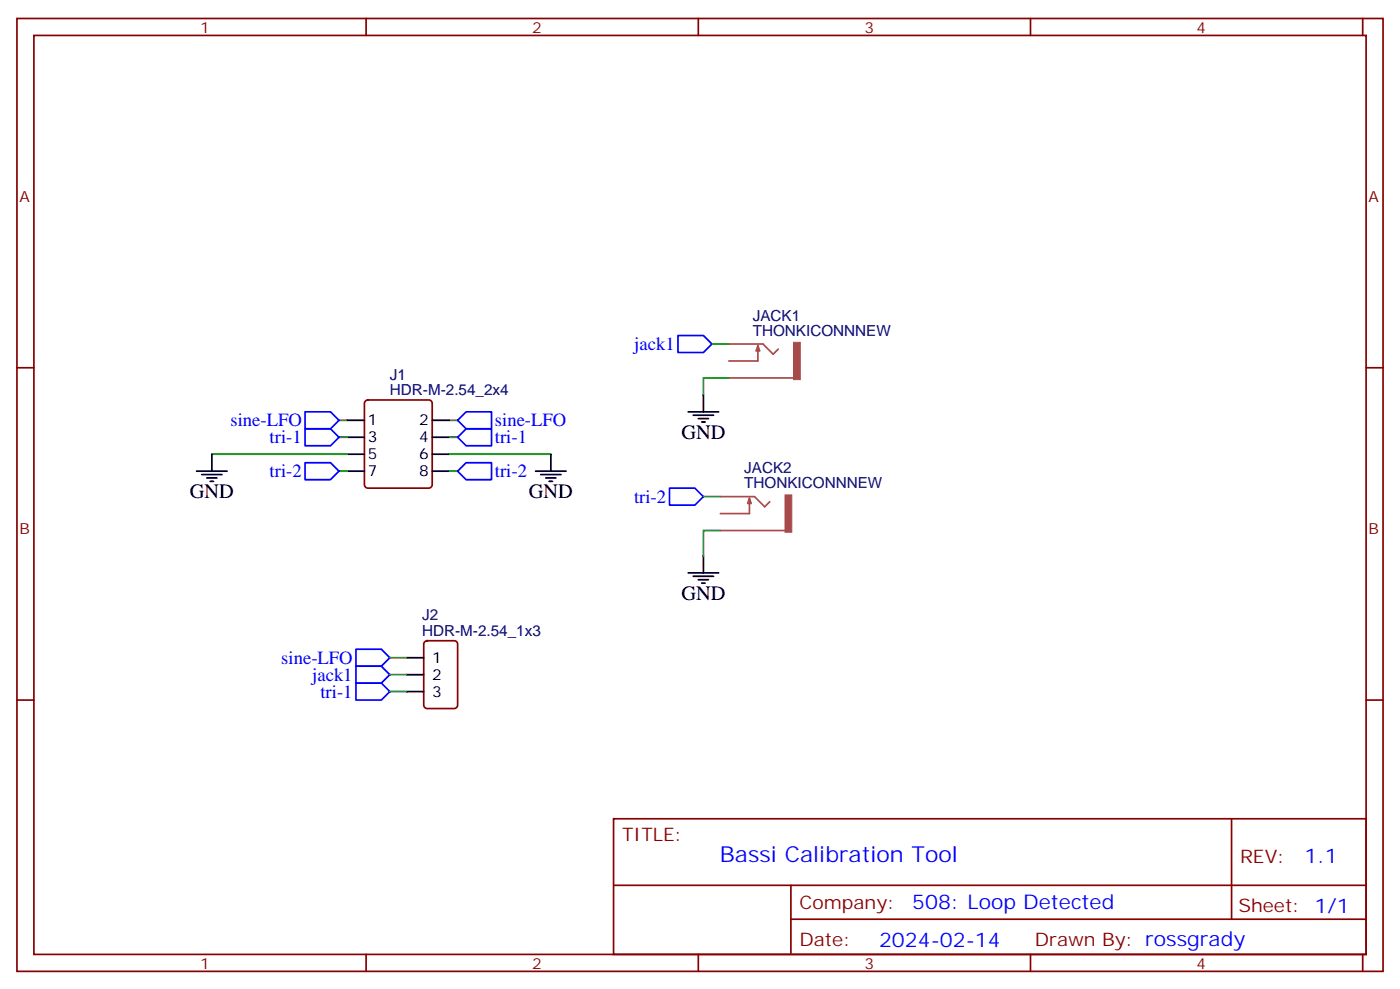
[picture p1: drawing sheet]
<svg xmlns="http://www.w3.org/2000/svg" width="291mm" height="206mm" viewBox="0 0 291 206" stroke-linecap="round" stroke-linejoin="round" font-family="sans-serif">
<g fill="none" stroke="#870000" stroke-width=".35">
<path d="M3.5 3.8h284.4v198.3h-284.4zM7.1 7.4h277.2v191.2h-277.2zM76.2 3.8v3.6M145.3 3.8v3.6M214.5 3.8v3.6M283.6 3.8v3.6M3.5 76.5h3.6M284.3 76.5h3.6M76.1 83.4l.5-.2h12.7a.71 .71 0 0 1 .7 .7v17a.76 .76 0 0 1-.7 .7h-12.7a.76 .76 0 0 1-.8-.7v-17zM88.4 133.5l.5-.2h5.6a.71 .71 0 0 1 .7 .7v12.7a.76 .76 0 0 1-.7 .7h-5.6a.76 .76 0 0 1-.7-.7v-12.7zM3.5 145.7h3.6M284.3 145.7h3.6"/>
<path d="M127.7 170.4h156.6v28.2h-156.6zM256.3 170.4v20.9M76.2 198.6v3.5M127.7 184.2h156.5M145.3 198.6v3.5M164.6 191.3h119.6M164.6 184.2v14.1M214.5 198.6v3.5M283.6 198.6v3.5"/>
</g>
<g fill="none" stroke="#a64a4a" stroke-width=".35">
<path d="M151.7 71.6h3.5M151.7 75.1h3.5M151.7 78.6h3.5M155.3 71.6h3.5l2.1 2.1 1.1-1.1M155.3 78.6h9.9M157.7 71.9v3.2h-2.4M157.7 71.9l.4 1.1h-.7zM149.9 103.3h3.5M149.9 106.9h3.5M149.9 110.4h3.5M153.5 103.3h3.5l2.2 2.1 1-1M153.5 110.4h9.9"/>
<path d="M156 103.7v3.2h-2.5M156 103.7l.3 1h-.7z"/>
</g>
<g fill="#a64a4a" stroke="#a64a4a" stroke-width=".21">
<path d="M165.2 71.2h1.4v7.8h-1.4z"/>
<path d="M163.4 103h1.4v7.7h-1.4z"/>
</g>
<g fill="none" stroke="#000" stroke-width=".35">
<path d="M40.9 98h6.4M42 98.7h4.2M43 99.4h2.2M44.1 94.5v3.5M72.3 87.5h3.5M72.3 91h3.5M72.3 94.5h3.5M72.3 98h3.5M90 87.5h3.5M90 91h3.5M90 94.5h3.5M90 98h3.5"/>
<path d="M111.5 98h6.3M112.5 98.7h4.3M113.6 99.4h2.1M114.7 94.5v3.5M143.2 85.7h6.4M144.3 86.4h4.2M145.3 87.1h2.2M146 87.8h.8M146.4 82.2v3.5M43.7 100.2h.7M114.3 100.2h.7M143.2 119.2h6.4"/>
<path d="M144.3 119.9h4.2M146.4 115.7v3.5M84.7 136.8h3.5M145.3 120.6h2.2M146 121.3h.8M84.7 143.9h3.5M84.7 140.4h3.5"/>
</g>
<g fill="none" stroke="#008700" stroke-width=".35">
<path d="M148.2 71.6h3.5M151.7 78.6h-5.3v3.6M44.1 94.5h28.2M70.6 87.5h1.7M70.6 91h1.7M70.6 98h1.7M93.5 87.5h1.7M93.5 91h1.7M93.5 98h1.7M93.5 94.5h21.2M146.4 103.3h3.5M149.9 110.4h-3.5v5.3"/>
<path d="M81.1 136.8h3.6M81.1 140.4h3.6M81.1 143.9h3.6"/>
</g>
<path d="M141.1 69.8h5.3l1.8 1.8-1.8 1.7h-5.3zM63.5 85.7h5.3l1.8 1.8-1.8 1.7h-5.3zM63.5 96.3h5.3l1.8 1.7-1.8 1.8h-5.3zM63.5 89.2h5.3l1.8 1.8-1.8 1.7h-5.3zM95.2 87.5l1.8-1.8h5.3v3.5h-5.3zM95.2 91l1.8-1.8h5.3v3.5h-5.3zM95.2 98l1.8-1.7h5.3v3.5h-5.3zM139.3 101.6h5.3l1.8 1.7-1.8 1.8h-5.3zM74.1 138.6h5.3l1.7 1.8-1.7 1.7h-5.3zM74.1 135.1h5.3l1.7 1.7-1.7 1.8h-5.3zM74.1 142.1h5.3l1.7 1.8-1.7 1.8h-5.3z" fill="none" stroke="#00f" stroke-width=".35"/>
<text font-size="4.6" fill="#00f" x="149.8" y="179.4">Bassi Calibration Tool</text>
<g font-size="4.2">
<text x="141.8" y="91.3">GND</text>
<text x="39.5" y="103.7">GND</text>
<text x="110.1" y="103.7">GND</text>
<text x="141.8" y="124.8">GND</text>
</g>
<g font-size="4.2" fill="#00f">
<text x="271.5" y="179.6">1.1</text>
<text x="189.9" y="189.2">508: Loop Detected</text>
<text x="183" y="197">2024-02-14</text>
</g>
<g font-size="3.9" fill="#00f">
<text x="132" y="72.8">jack1</text>
<text x="48" y="88.7">sine-LFO</text>
<text x="103" y="88.7">sine-LFO</text>
<text x="56.1" y="92.2">tri-1</text>
<text x="103" y="92.2">tri-1</text>
<text x="56.1" y="99.3">tri-2</text>
<text x="103" y="99.3">tri-2</text>
<text x="132" y="104.6">tri-2</text>
<text x="58.6" y="138.1">sine-LFO</text>
<text x="65" y="141.6">jack1</text>
<text x="66.7" y="145.1">tri-1</text>
</g>
<g font-size="3.9" fill="#800">
<text x="129.5" y="174.9">TITLE:</text>
<text x="258.1" y="179.6">REV:</text>
<text x="166.4" y="189.1">Company:</text>
<text x="257.7" y="189.8">Sheet: 1/1</text>
<text x="166.4" y="196.8">Date:</text>
<text x="215.4" y="196.9">Drawn By: rossgrady</text>
</g>
<g font-size="3.2" fill="#800">
<text x="41.6" y="6.8">1</text>
<text x="110.8" y="6.8">2</text>
<text x="179.9" y="6.8">3</text>
<text x="249.1" y="6.8">4</text>
<text x="4.1" y="41.9">A</text>
<text x="284.9" y="41.9">A</text>
<text x="4.1" y="111.1">B</text>
<text x="284.9" y="111.1">B</text>
<text x="41.6" y="201.6">1</text>
<text x="110.8" y="201.6">2</text>
<text x="179.9" y="201.6">3</text>
<text x="249.1" y="201.6">4</text>
</g>
<g font-size="3.2" fill="#000080">
<text x="156.7" y="69.8">THONKICONNNEW</text>
<text x="156.7" y="66.7">JACK1</text>
<text x="81.2" y="82.2">HDR-M-2.54_2x4</text>
<text x="81.2" y="79">J1</text>
<text x="154.9" y="101.6">THONKICONNNEW</text>
<text x="154.9" y="98.4">JACK2</text>
<text x="87.9" y="129.1">J2</text>
<text x="87.9" y="132.3">HDR-M-2.54_1x3</text>
</g>
<g font-size="3.2">
<text x="76.6" y="88.5">1</text>
<text x="87.2" y="88.5">2</text>
<text x="76.6" y="92">3</text>
<text x="76.6" y="95.6">5</text>
<text x="87.2" y="92">4</text>
<text x="87.2" y="95.6">6</text>
<text x="76.6" y="99.1">7</text>
<text x="87.2" y="99.1">8</text>
<text x="90" y="137.9">1</text>
<text x="90" y="141.4">2</text>
<text x="90" y="145">3</text>
</g>
</svg>
